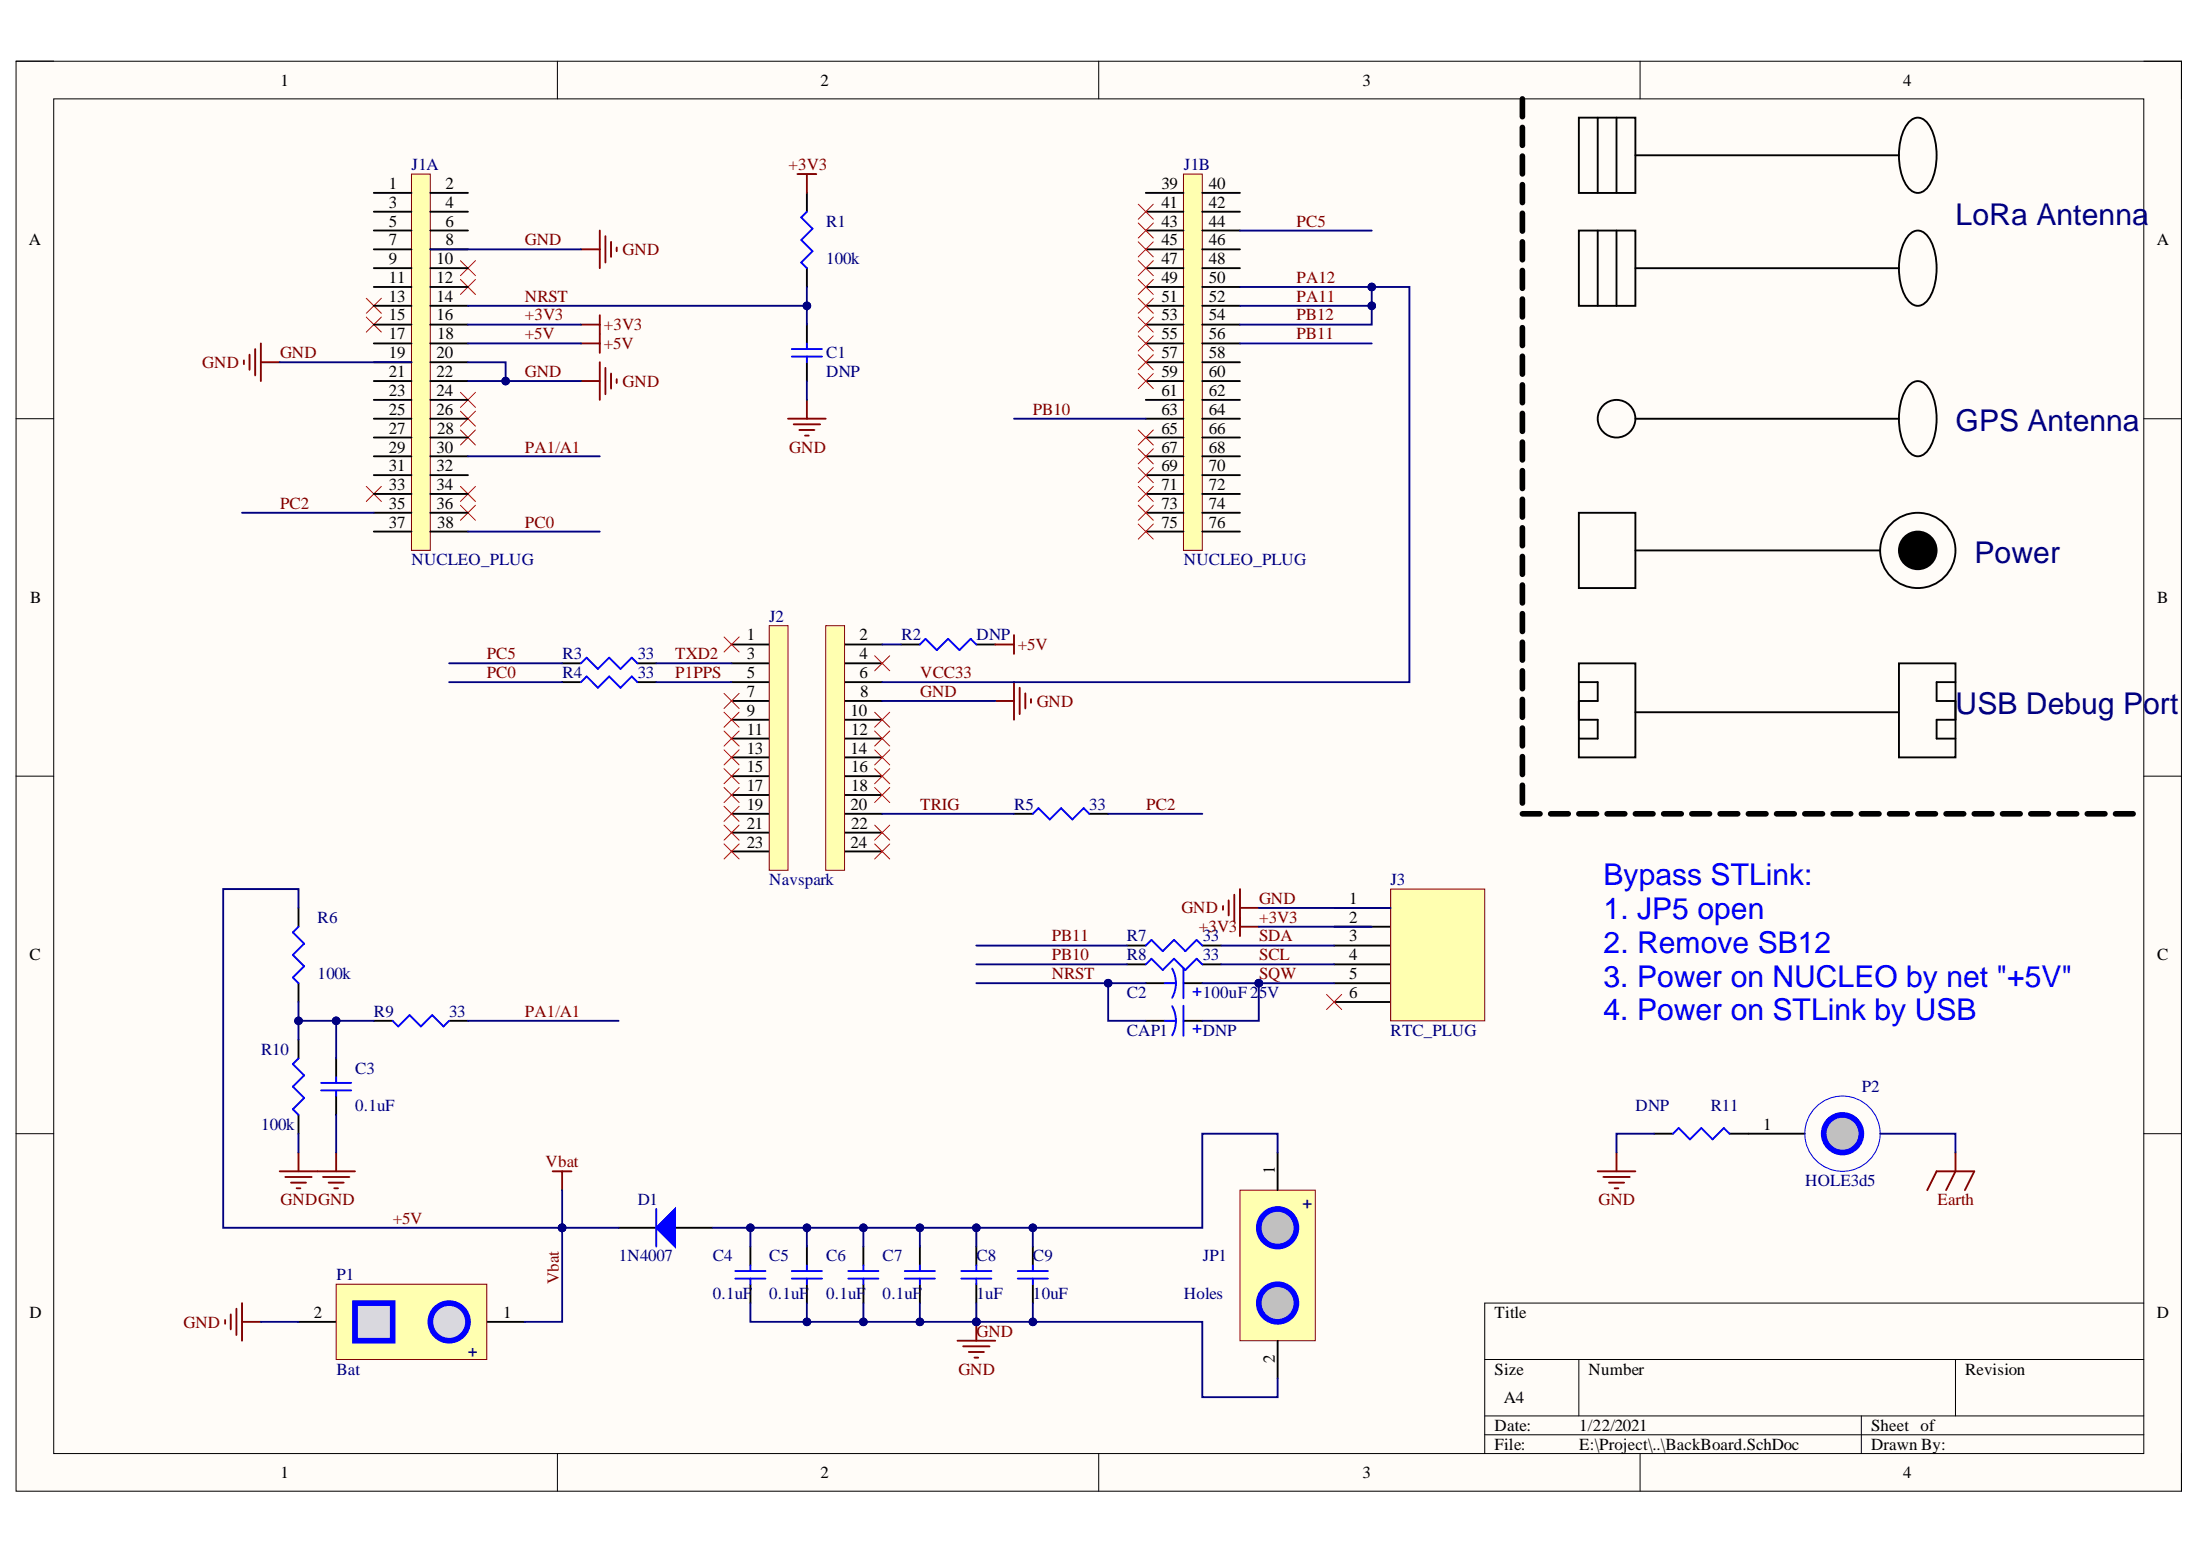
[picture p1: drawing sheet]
# Altium schematic sheet BackBoard.SchDoc
size A4; SheetNumber: 1; SheetTotal: 1

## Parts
C1  DNP  [C0805]
C2  value 100uF 25V  [C7343]  (hidden comment: 100u 25V)
C3  0.1: 0.1uF  [C0805]  (hidden comment: 0.1u)
C4  0.1: 0.1uF  [C0805]  (hidden comment: 0.1u)
C5  0.1: 0.1uF  [C0805]  (hidden comment: 0.1u)
C6  0.1: 0.1uF  [C0805]  (hidden comment: 0.1u)
C7  0.1: 0.1uF  [C0805]  (hidden comment: 0.1u)
C8  1: 1uF  [C0805]  (hidden comment: 1u)
C9  1: 10uF  [C1206]  (hidden comment: 10u)
CAP1  DNP  [CP2V_D10R0_5R0]
D1  1N4007  [2D7X2]
J1  NUCLEO_PLUG  [38pX2]  (parts A,B of 2)
J2  Navspark  [12pX2_2d54_15d24]
J3  RTC_PLUG  [2D54_6P_FEMALE_SMT]
JP1  Holes  [3D81X2]
P1  Bat  [MY_2PIN]
P2  HOLE3d5  [I3D5_O6MM]
R1  100k  [R0805]
R2  DNP  [R0805]
R3  33  [R0805]
R4  33  [R0805]
R5  33  [R0805]
R6  100k  [R0805]
R7  33  [R0805]
R8  33  [R0805]
R9  33  [R0805]
R10  100k  [R0805]
R11  DNP  [R0805]

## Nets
+3V3: R1.2
+5V: D1.2(K) R2.2 R6.2  [also labelled Vbat]
GND: C1.1 C3.1 C4.1 C5.1 C6.1 C7.1 C8.1 C9.1 J1.8 J1.19 J3.1 R10.1 R11.1
NRST: C1.2 C2.2 CAP1.2 R1.1
P1PPS: R4.2
PA1/A1: R9.1
PB10: R8.1
PB11: R7.1
PC0: R4.1
PC2: R5.2
PC5: R3.1
SCL: R8.2
SDA: R7.2
SQW: C2.1 CAP1.1
TRIG: R5.1
TXD2: R3.2
NetC3_2: C3.2 R6.1 R9.2 R10.2
NetC4_2: C4.2 C5.2 C6.2 C7.2 C8.2 C9.2 D1.1(A)

Not connected (* = marked no-connect by the designer): J1 1 2 3 4 5 6 7 9 10 11 12 13 14 15 16 17 18 20 21 22 23 24 25 26 27 28 29 30 31 32 33 34 35 36 37 38 39 40 41 42 43 44 45 46 47 48 49 50 51 52 53 54 55 56 57 58 59 60 61 62 63 64 65 66 67 68 69 70 71 72 73 74 75 76; J2 1 2 3 4 5 6 7 8 9 10 11 12 13 14 15 16 17 18 19 20 21 22 23 24; J3 2(3) 3 4 5 6; JP1 1 2; P1 1 2; P2 1; R2 1; R11 2

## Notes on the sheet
- LoRa Antenna
- GPS Antenna
- Power
- USB Debug Port
- Bypass STLink:
  1. JP5 open
  2. Remove SB12
  3. Power on NUCLEO by net "+5V"
  4. Power on STLink by USB
- Labels drawn without touching a wire or pin: GND
